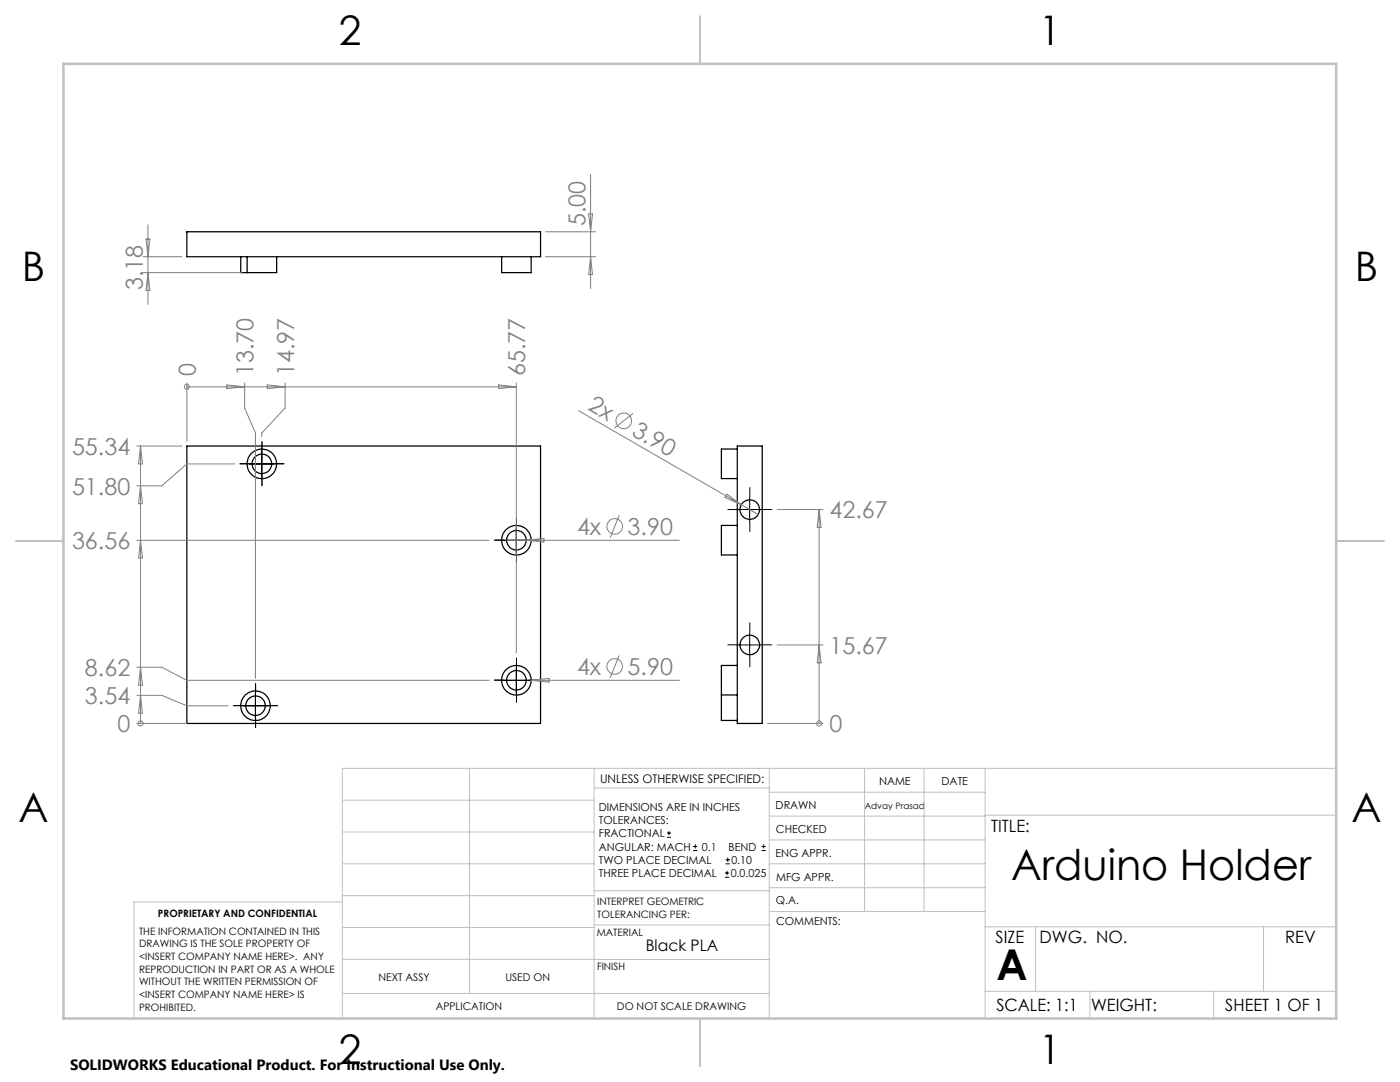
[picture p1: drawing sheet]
<svg xmlns="http://www.w3.org/2000/svg" width="279mm" height="216mm" viewBox="0 0 279 216" stroke-linecap="round" stroke-linejoin="round" font-family="sans-serif">
<g fill="none" stroke="#000" stroke-width=".25">
<path d="M37.3 46.2h70.6v5h-70.6zM48 51.2v3.2h1.3M49.3 51.2v3.2M55.2 51.2v3.2h-5.9M100.1 51.2v3.2h5.9v-3.2M37.3 89h70.6v55.4h-70.6zM147.1 89.6h-3.1v5.9h3.1M147.1 89h5v55.4h-5zM147.1 104.8h-3.1v5.9h3.1M144 138.7v5.1h3.1M144 138.7h3.1M147.1 132.8h-3.1v5.9"/>
<circle cx="52.3" cy="92.6" r="2.95"/>
<circle cx="52.3" cy="92.6" r="1.95"/>
<circle cx="103.1" cy="107.8" r="2.95"/>
<circle cx="103.1" cy="107.8" r="1.95"/>
<circle cx="149.6" cy="101.7" r="1.95"/>
<circle cx="103.1" cy="135.7" r="2.95"/>
<circle cx="103.1" cy="135.7" r="1.95"/>
<circle cx="149.6" cy="128.7" r="1.95"/>
<circle cx="51" cy="140.8" r="2.95"/>
<circle cx="51" cy="140.8" r="1.95"/>
</g>
<g fill="none" stroke="#808080" stroke-width=".2">
<path d="M117.9 34.8v22.8M28.5 51.2h7.8M28.5 54.4h19.8M29.1 47.7h.8l-.4 3.5zM29.5 44.9v15.8M29.5 54.4l.4 3.6h-.8zM108.9 51.2h10M108.9 46.2h10M117.5 42.7h.8l-.4 3.5zM117.9 51.2l.4 3.6h-.8zM37.3 77.2h.1M37.3 76.4v11.6"/>
<path d="M37.3 77.2h65.7M45.3 76.8l3.5 .4-3.5 .3zM48.8 76.4v5l2.2 5v49M53.3 76.8l3.6 .4-3.6 .3zM56.9 76.4v5l-4.7 5v.7M99.5 76.8l3.5 .4-3.5 .3zM103 76.4v53.9M27.3 89h9M28 89v55.4M28 96.9l.4 3.6h-.7zM28 89l.4 3.6h-.7zM46.8 92.6h-9.5l-5 4.3h-5"/>
<path d="M115.5 82l35.8 20.7M126.4 82.5l-3.8 2.9M145.1 98.6l2.9 2.1-3.3-1.4zM27.3 107.8h70.3M28 107.8l.4 3.5h-.7zM101.1 107.8h34.5M105 107.8l3.5-.4v.8zM123.6 102.8l-1.8 4.5M155.1 101.7h9.2M163.5 101.7v42.7M163.5 101.7l.4 3.5h-.8zM27.3 133.1h5l5 2.6h60.3"/>
<path d="M27.3 138.7h5l5 2.1h8.2M28 138.7l.4 3.6h-.7zM28 133.1l.4 3.6h-.7zM106 135.7h29.6M106 135.7l3.6-.3v.7zM123.6 130.8l-1.8 4.4M155.1 128.7h9.2M163.5 128.7l.4 3.6h-.8zM27.3 144.4h10M28 144.4h.1M153.1 144.4h11.2M163.5 144.4h.1"/>
<circle cx="37.3" cy="77.2" r=".5"/>
<circle cx="124.5" cy="84" r="1.55"/>
<circle cx="122.7" cy="105" r="1.55"/>
<circle cx="122.7" cy="133" r="1.55"/>
<circle cx="28.1" cy="144.4" r=".51"/>
<circle cx="163.5" cy="144.4" r=".51"/>
</g>
<g fill="none" stroke="#000" stroke-width=".2">
<path d="M49.7 92.6h5.1M52.2 90.1v5M149.6 99.2v5M100.5 107.8h5.1M103 105.3v5M147.1 101.7h5M51 138.3v5M100.5 135.7h5.1M103 133.2v5.1M147.1 128.7h5M149.6 126.2v5M48.5 140.8h5"/>
<path d="M133.1 167.1h.8M133.1 166.2h.8M133.5 165.8v.9M138.3 169.7h.8M138.3 168.9h.8M138.7 168.5v.8M144.7 175h.8M144.7 174.2h.8M144.8 172.4h.9M144.8 171.6h.9M145.1 173.8v.8M145.2 171.1v.9"/>
<path d="M152 169.7h.8M152 168.9h.8M152.4 168.5v.8"/>
</g>
<g fill="none" stroke="#000" stroke-width=".2" stroke-dasharray="15.2 1.3 1.3 1.3" stroke-linecap="butt">
<path d="M49.8 92.5h-2M52.3 90v-1.9M52.3 95v2M54.8 92.5h1.9M149.6 99.2v-2M100.6 107.8h-2M103.1 105.3v-2M103.1 110.3v1.9M105.6 107.8h1.9M147.1 101.7h-1.9M149.6 104.2v1.9M152.1 101.7h2"/>
<path d="M51 138.3v-2M100.6 135.7h-2M103.1 133.2v-1.9M103.1 138.2v2M105.6 135.7h1.9M147.1 128.7h-1.9M149.6 126.2v-2M149.6 131.2v1.9M152.1 128.7h2M48.5 140.8h-1.9M51 143.3v1.9M53.5 140.8h2"/>
</g>
<g fill="none" stroke="#c0c0c0" stroke-width=".2">
<path d="M68.3 159.7h50.3M93.7 153.3v44.9M118.6 153.3v49.9M118.6 157.2h34.9M153.5 153.3v49.9M153.5 158.1h43.1M172.5 153.3v28.6M184.4 153.3v28.6M196.6 153.3v49.9M266.7 153.3h-198.4v49.9M68.3 178.7h50.3M68.3 172.4h50.3"/>
<path d="M68.3 166h50.3M68.3 180h-41.6v23.2M118.6 177.7h35M153.5 167.6h43.1M153.5 162.8h43.1M153.5 172.4h43.1M153.5 177.1h43.1M196.6 162.7h70.1M68.3 198.2h85.2M68.3 191.4l85.2 .1M68.3 185.1h50.3M118.6 184.6h35"/>
<path d="M153.6 181.9h43M196.6 197.8h70.1M196.6 184.9h70.1M206.7 184.9v12.9M217.5 197.8v5.4M242.2 197.8v5.4M252.2 184.9v12.9"/>
</g>
<path d="M139.7 3.2v9.5M3.1 107.9h9.6M266.7 107.9h9.5M139.7 203.2v9.6" fill="none" stroke="#c0c0c0" stroke-width=".25"/>
<path d="M12.7 12.7h254v190.5h-254z" fill="none" stroke="#c0c0c0" stroke-width=".5"/>
<g font-size="8.5">
<text x="201.8" y="175.6">Arduino Holder</text>
<text x="198.9" y="195.5">A</text>
</g>
<g font-size="8.1">
<text x="67.6" y="8.9">2</text>
<text x="207.3" y="8.9">1</text>
<text x="4.4" y="56.2">B</text>
<text x="270.4" y="56.2">B</text>
<text x="3.7" y="164.1">A</text>
<text x="269.7" y="164.1">A</text>
<text x="67.6" y="212.4">2</text>
<text x="207.3" y="212.4">1</text>
</g>
<g font-size="4.7" fill="#808080">
<text x="116.9" y="45.1" transform="rotate(-90 116.9 45.1)">5.00</text>
<text x="28.5" y="57.9" transform="rotate(-90 28.5 57.9)">3.18</text>
<text x="39.1" y="75.1" transform="rotate(-90 39.1 75.1)">0</text>
<text x="50.6" y="75.1" transform="rotate(-90 50.6 75.1)">13.70</text>
<text x="58.7" y="75.1" transform="rotate(-90 58.7 75.1)">14.97</text>
<text x="104.8" y="75.1" transform="rotate(-90 104.8 75.1)">65.77</text>
<text x="117.1" y="81.7" transform="rotate(30 117.1 81.7)">2x</text>
<text x="125.9" y="86.7" transform="rotate(30 125.9 86.7)">3.90</text>
<text x="14.4" y="90.8">55.34</text>
<text x="14.4" y="98.7">51.80</text>
<text x="115.2" y="106.7">4x</text>
<text x="125.3" y="106.7">3.90</text>
<text x="165.6" y="103.4">42.67</text>
<text x="14.4" y="109.5">36.56</text>
<text x="165.6" y="130.4">15.67</text>
<text x="17" y="134.9">8.62</text>
<text x="115.2" y="134.7">4x</text>
<text x="125.3" y="134.7">5.90</text>
<text x="17" y="140.5">3.54</text>
<text x="23.4" y="146.1">0</text>
<text x="165.6" y="146.1">0</text>
</g>
<g font-size="3.4">
<text x="197.8" y="166">TITLE:</text>
<text x="198.7" y="188.1">SIZE</text>
<text x="207.5" y="188.1">DWG. NO.</text>
<text x="256.5" y="188.2">REV</text>
<text x="198.8" y="201.7">SCALE: 1:1</text>
<text x="217.7" y="201.8">WEIGHT:</text>
<text x="244.5" y="201.7">SHEET 1 OF 1</text>
</g>
<text font-size="3.2" x="128.9" y="189.8">Black PLA</text>
<text font-size="3" x="14" y="213.5">SOLIDWORKS Educational Product. For Instructional Use Only.</text>
<text font-size="2.4" x="119.8" y="156.2">UNLESS OTHERWISE SPECIFIED:</text>
<g font-size="2.2">
<text x="119.5" y="161.8">DIMENSIONS ARE IN INCHES</text>
<text x="154.8" y="161.4">DRAWN</text>
<text x="175.4" y="156.6">NAME</text>
<text x="187.9" y="156.7">DATE</text>
<text x="119.5" y="164.4">TOLERANCES:</text>
<text x="119.5" y="167.1">FRACTIONAL</text>
<text x="154.9" y="166.3">CHECKED</text>
<text x="119.5" y="169.7">ANGULAR: MACH</text>
<text x="119.5" y="172.4">TWO PLACE DECIMAL</text>
<text x="140.1" y="169.7">0.1</text>
<text x="145.4" y="169.7">BEND</text>
<text x="146" y="172.4">0.10</text>
<text x="154.8" y="170.9">ENG APPR.</text>
<text x="119.5" y="175">THREE PLACE DECIMAL</text>
<text x="145.8" y="175">0.0.025</text>
<text x="154.9" y="175.7">MFG APPR.</text>
<text x="154.9" y="180.4">Q.A.</text>
<text x="154.9" y="184.6">COMMENTS:</text>
</g>
<g font-size="2.1">
<text x="75.5" y="195.7">NEXT ASSY</text>
<text x="100.9" y="195.7">USED ON</text>
<text x="86.9" y="201.5">APPLICATION</text>
<text x="123.1" y="201.6">DO NOT SCALE DRAWING</text>
</g>
<g font-size="2">
<text x="31.5" y="182.9">PROPRIETARY AND CONFIDENTIAL</text>
<text x="119.2" y="180.6">INTERPRET GEOMETRIC</text>
<text x="119.2" y="183.1">TOLERANCING PER:</text>
<text x="27.8" y="186.5">THE INFORMATION CONTAINED IN THIS</text>
<text x="27.8" y="189">DRAWING IS THE SOLE PROPERTY OF</text>
<text x="27.8" y="191.6">&lt;INSERT COMPANY NAME HERE&gt;. ANY</text>
<text x="119.1" y="186.7">MATERIAL</text>
<text x="27.8" y="194.1">REPRODUCTION IN PART OR AS A WHOLE</text>
<text x="27.8" y="196.6">WITHOUT THE WRITTEN PERMISSION OF</text>
<text x="119.1" y="193.5">FINISH</text>
<text x="27.8" y="199.1">&lt;INSERT COMPANY NAME HERE&gt; IS</text>
<text x="27.8" y="201.7">PROHIBITED.</text>
</g>
<text font-size="1.8" x="172.6" y="161.4">Advay Prasad</text>
</svg>
